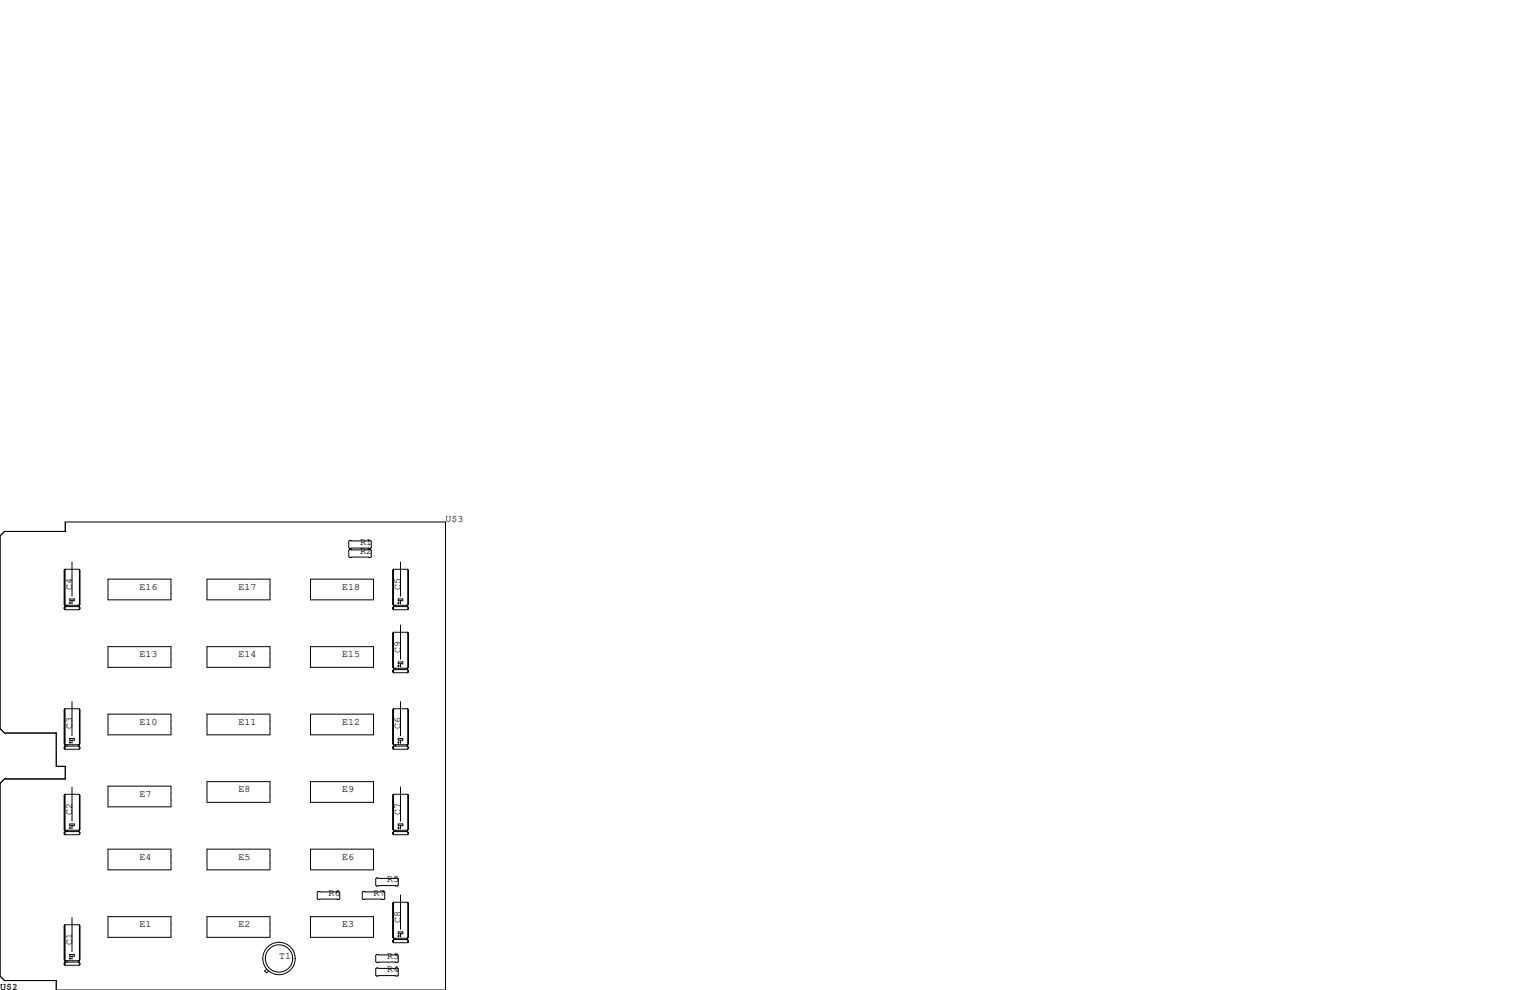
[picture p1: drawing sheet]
<svg xmlns="http://www.w3.org/2000/svg" width="432mm" height="279mm" viewBox="0 0 432 279" stroke-linecap="round" stroke-linejoin="round" font-family="sans-serif">
<g fill="none" stroke="#000" stroke-width=".28">
<path d="M0 151.3l1.3-1.3h17.1v-2.7h107.3v132.1h-109.8v-2.7h-14.6l-1.3-1.2v-54.4l1.3-1.3h17.1v-3.5h-2.5v-9.4h-14.6l-1.3-1.3zM20.3 158.6v9.7M98.4 152.8l.3-.3h5.8l.3 .3v1.8l-.3 .2h-5.8l-.3-.2zM98.7 155.1h5.8l.3 .2v1.8l-.3 .3h-5.8l-.3-.3v-1.8zM113 158.6v9.7M18.2 160.9v9.7M18.2 171.4v.4M18.4 160.7l-.3 .2v9.7l.3 .2h3.9M18.4 160.7v11.4M18.4 160.7h3.9l.2 .2v9.7M18.5 170.9v.2M18.9 170.8v.4"/>
<path d="M19.5 170.2h.5M19.7 169h1.3v.5h-1.3zM19.7 169.9v.5M20.3 169.5v.9M22.2 170.8v.4M22.3 171.2h-3.9l-.3 .2v.4l.3 .3M22.3 171.2l.2 .2v.4M22.3 170.8v.4M22.4 160.8v9.9M22.4 171.3v.7M22.5 160.9v9.7M22.5 171.4v.4"/>
<path d="M22.5 171.8l-.2 .3h-3.9M22.5 170.6l-.2 .2M30.5 163.4h17.8v5.9h-17.8zM58.4 163.4h17.8v5.9h-17.8zM87.6 163.4h17.8v5.9h-17.8zM110.9 160.9v9.7M110.9 171.4v.4M110.9 178.7v9.6M111.1 160.7l-.3 .2v9.7l.3 .2h3.9M111.1 160.7h3.9l.3 .2v9.7M111.1 178.4l-.3 .3v9.6l.3 .3h3.9M111.1 160.7v11.4"/>
<path d="M111.1 178.4v11.5M111.1 178.4h3.9l.3 .3v9.6M111.2 170.9v.2M111.6 170.8v.4M112.2 170.2h.5M112.4 169h1.3v.5h-1.3zM112.5 169.9v.5M113 169.5v.9M113 176.4v9.7M114.9 170.8v.4M115 171.2h-3.9l-.3 .2v.4l.3 .3M115 171.2l.3 .2v.4"/>
<path d="M115 170.8v.4M115.1 160.8v9.9M115.1 171.3v.7M115.1 178.6v9.9M115.2 178.7l.1 9.6M115.2 160.9l.1 9.7M115.2 171.4l.1 .4M115.3 171.8l-.3 .3h-3.9M115.3 170.6l-.3 .2M20.3 198v9.6M30.5 182.5h17.8v5.8h-17.8zM58.4 182.5h17.8v5.8h-17.8z"/>
<path d="M87.6 182.5h17.8v5.8h-17.8zM110.9 189.2v.4M111.2 188.7v.1M111.6 188.6v.4M112.2 188h.5M112.4 186.8h1.3v.5h-1.3zM112.5 187.7v.5M113 187.3v.9M113 198v9.6M114.9 188.6v.4M115 189h-3.9l-.3 .2v.4l.3 .3M115 189l.3 .2v.4"/>
<path d="M115 188.6v.4M115.1 189.1v.6M115.2 189.2l.1 .4M115.3 189.6l-.3 .3h-3.9M115.3 188.3l-.3 .3M18.2 200.3v9.6M18.2 210.8v.4M18.4 200l-.3 .3v9.6l.3 .3h3.9M18.4 200v11.5M18.4 200h3.9l.2 .3v9.6M18.5 210.3v.1M18.9 210.2v.4"/>
<path d="M19.5 209.5h.5M19.7 208.4h1.3v.5h-1.3zM19.7 209.3v.5M20.3 208.9v.9M22.2 210.2v.4M22.3 210.6h-3.9l-.3 .2v.4l.3 .3M22.3 210.6l.2 .2v.4M22.3 210.2v.4M22.4 200.2v9.9M22.4 210.7v.6M22.5 200.3v9.6M22.5 210.8v.4"/>
<path d="M22.5 211.2l-.2 .3h-3.9M22.5 209.9l-.2 .3M30.5 201.5h17.8v5.9h-17.8zM58.4 201.5h17.8v5.9h-17.8zM87.6 201.5h17.8v5.9h-17.8zM110.9 200.3v9.6M110.9 210.8v.4M111.1 200l-.3 .3v9.6l.3 .3h3.9M111.1 200h3.9l.3 .3v9.6M111.1 200v11.5M111.2 210.3v.1M111.6 210.2v.4"/>
<path d="M112.2 209.5h.5M112.4 208.4h1.3v.5h-1.3zM112.5 209.3v.5M113 208.9v.9M114.9 210.2v.4M115 210.6h-3.9l-.3 .2v.4l.3 .3M115 210.6l.3 .2v.4M115 210.2v.4M115.1 200.2v9.9M115.1 210.7v.6M115.2 200.3l.1 9.6M115.2 210.8l.1 .4"/>
<path d="M115.3 211.2l-.3 .3h-3.9M115.3 209.9l-.3 .3M18.2 224.4v9.7M18.2 234.9v.4M18.4 224.2l-.3 .2v9.7l.3 .2h3.9M18.4 224.2v11.4M18.4 224.2h3.9l.2 .2v9.7M18.5 234.4v.2M18.9 234.3v.4M19.5 233.7h.5M19.7 232.5h1.3v.5h-1.3zM19.7 233.4v.5"/>
<path d="M20.3 222.1v9.7M20.3 233v.9M22.2 234.3v.4M22.3 234.7h-3.9l-.3 .2v.4l.3 .3M22.3 234.7l.2 .2v.4M22.3 234.3v.4M22.4 224.3v9.9M22.4 234.8v.7M22.5 224.4v9.7M22.5 234.9v.4M22.5 235.3l-.2 .3h-3.9M22.5 234.1l-.2 .2"/>
<path d="M30.5 221.9h17.8v5.8h-17.8zM30.5 239.6h17.8v5.9h-17.8zM58.4 220.6h17.8v5.8h-17.8zM58.4 239.6h17.8v5.9h-17.8zM87.6 220.6h17.8v5.8h-17.8zM87.6 239.6h17.8v5.9h-17.8zM110.9 224.4v9.7M110.9 234.9v.4M111.1 224.2l-.3 .2v9.7l.3 .2h3.9M111.1 224.2h3.9l.3 .2v9.7M111.1 224.2v11.4M111.2 234.4v.2"/>
<path d="M111.6 234.3v.4M112.2 233.7h.5M112.4 232.5h1.3v.5h-1.3zM112.5 233.4v.5M113 222.1v9.7M113 233v.9M114.9 234.3v.4M115 234.7h-3.9l-.3 .2v.4l.3 .3M115 234.7l.3 .2v.4M115 234.3v.4M115.1 224.3v9.9M115.1 234.8v.7"/>
<path d="M115.2 224.4l.1 9.7M115.2 234.9l.1 .4M115.3 235.3l-.3 .3h-3.9M115.3 234.1l-.3 .2M20.3 259v9.6M30.5 258.7h17.8v5.8h-17.8zM58.4 258.7h17.8v5.8h-17.8zM87.6 258.7h17.8v5.8h-17.8zM89.5 251.8l.3-.2h5.8l.3 .2v1.8l-.3 .3h-5.8l-.3-.3zM102.2 251.8l.3-.2h5.8l.3 .2v1.8l-.3 .3h-5.8l-.3-.3zM106 248l.3-.2h5.8l.3 .2v1.8l-.3 .3h-5.8l-.3-.3zM110.9 254.9v9.6"/>
<path d="M111.1 254.6l-.3 .3v9.6l.3 .3h3.9M111.1 254.6v11.5M111.1 254.6h3.9l.3 .3v9.6M113 252.6v9.7M115.1 254.8v9.9M115.2 254.9l.1 9.6M18.2 261.2v9.7M18.2 271.8v.4M18.4 261l-.3 .2v9.7l.3 .2h3.9M18.4 261v11.4M18.4 261l4 .1M18.5 271.3v.1"/>
<path d="M18.9 271.1v.4M19.5 270.5h.5M19.7 269.4h1.3v.5h-1.3zM19.7 270.3v.5M20.3 269.9v.9M22.2 271.1v.4M22.3 271.5h-3.9l-.3 .3v.4l.3 .2M22.3 271.5l.2 .3v.4M22.3 271.1v.4M22.4 261.1l.1 9.8M22.4 261.1v9.9M22.4 271.7v.6"/>
<path d="M22.5 261.2v9.7M22.5 271.8v.4M22.5 272.2l-.2 .2h-3.9M22.5 270.9l-.2 .2M75.2 273.5l-.5 .5 .5 .6 .6-.6M106 273.4l.3-.2h5.8l.3 .2v1.8l-.3 .3h-5.8l-.3-.3zM106 269.6l.3-.2h5.8l.3 .2v1.8l-.3 .3h-5.8l-.3-.3zM110.9 265.4v.4M111.2 264.9v.1M111.6 264.8v.4M112.2 264.2h.5M112.4 263h1.3v.5h-1.3z"/>
<path d="M112.5 263.9v.5M113 263.5v.9M114.9 264.8v.4M115 265.2h-3.9l-.3 .2v.4l.3 .3M115 265.2l.3 .2v.4M115 264.8v.4M115.1 265.3v.6M115.2 265.4l.1 .4M115.3 265.8l-.3 .3h-3.9M115.3 264.5l-.3 .3"/>
<circle cx="78.7" cy="270.5" r="4.6"/>
<circle cx="78.7" cy="270.5" r="3.9"/>
</g>
<g font-size="2.8">
<text x="125.7" y="147.3">U$3</text>
<text x="101.6" y="153.7">R1</text>
<text x="101.6" y="156.2">R2</text>
<text x="20.3" y="166.4" transform="rotate(-90 20.3 166.4)">C4</text>
<text x="39.4" y="166.4">E16</text>
<text x="67.3" y="166.4">E17</text>
<text x="96.5" y="166.4">E18</text>
<text x="113" y="166.4" transform="rotate(-90 113 166.4)">C5</text>
<text x="39.4" y="185.4">E13</text>
<text x="67.3" y="185.4">E14</text>
<text x="96.5" y="185.4">E15</text>
<text x="113" y="184.1" transform="rotate(-90 113 184.1)">C9</text>
<text x="20.3" y="205.7" transform="rotate(-90 20.3 205.7)">C3</text>
<text x="39.4" y="204.5">E10</text>
<text x="67.3" y="204.5">E11</text>
<text x="96.5" y="204.5">E12</text>
<text x="113" y="205.7" transform="rotate(-90 113 205.7)">C6</text>
<text x="39.4" y="224.8">E7</text>
<text x="67.3" y="223.5">E8</text>
<text x="96.5" y="223.5">E9</text>
<text x="20.3" y="229.9" transform="rotate(-90 20.3 229.9)">C2</text>
<text x="113" y="229.9" transform="rotate(-90 113 229.9)">C7</text>
<text x="39.4" y="242.6">E4</text>
<text x="67.3" y="242.6">E5</text>
<text x="96.5" y="242.6">E6</text>
<text x="109.2" y="248.9">R5</text>
<text x="92.7" y="252.7">R6</text>
<text x="105.4" y="252.7">R7</text>
<text x="39.4" y="261.6">E1</text>
<text x="67.3" y="261.6">E2</text>
<text x="96.5" y="261.6">E3</text>
<text x="113" y="260.3" transform="rotate(-90 113 260.3)">C8</text>
<text x="20.3" y="266.7" transform="rotate(-90 20.3 266.7)">C1</text>
<text x="78.7" y="270.5">T1</text>
<text x="109.2" y="274.3">R4</text>
<text x="109.2" y="270.5">R3</text>
<text x="0" y="279.4">U$1</text>
<text x="3.4" y="279.4">2</text>
</g>
</svg>
